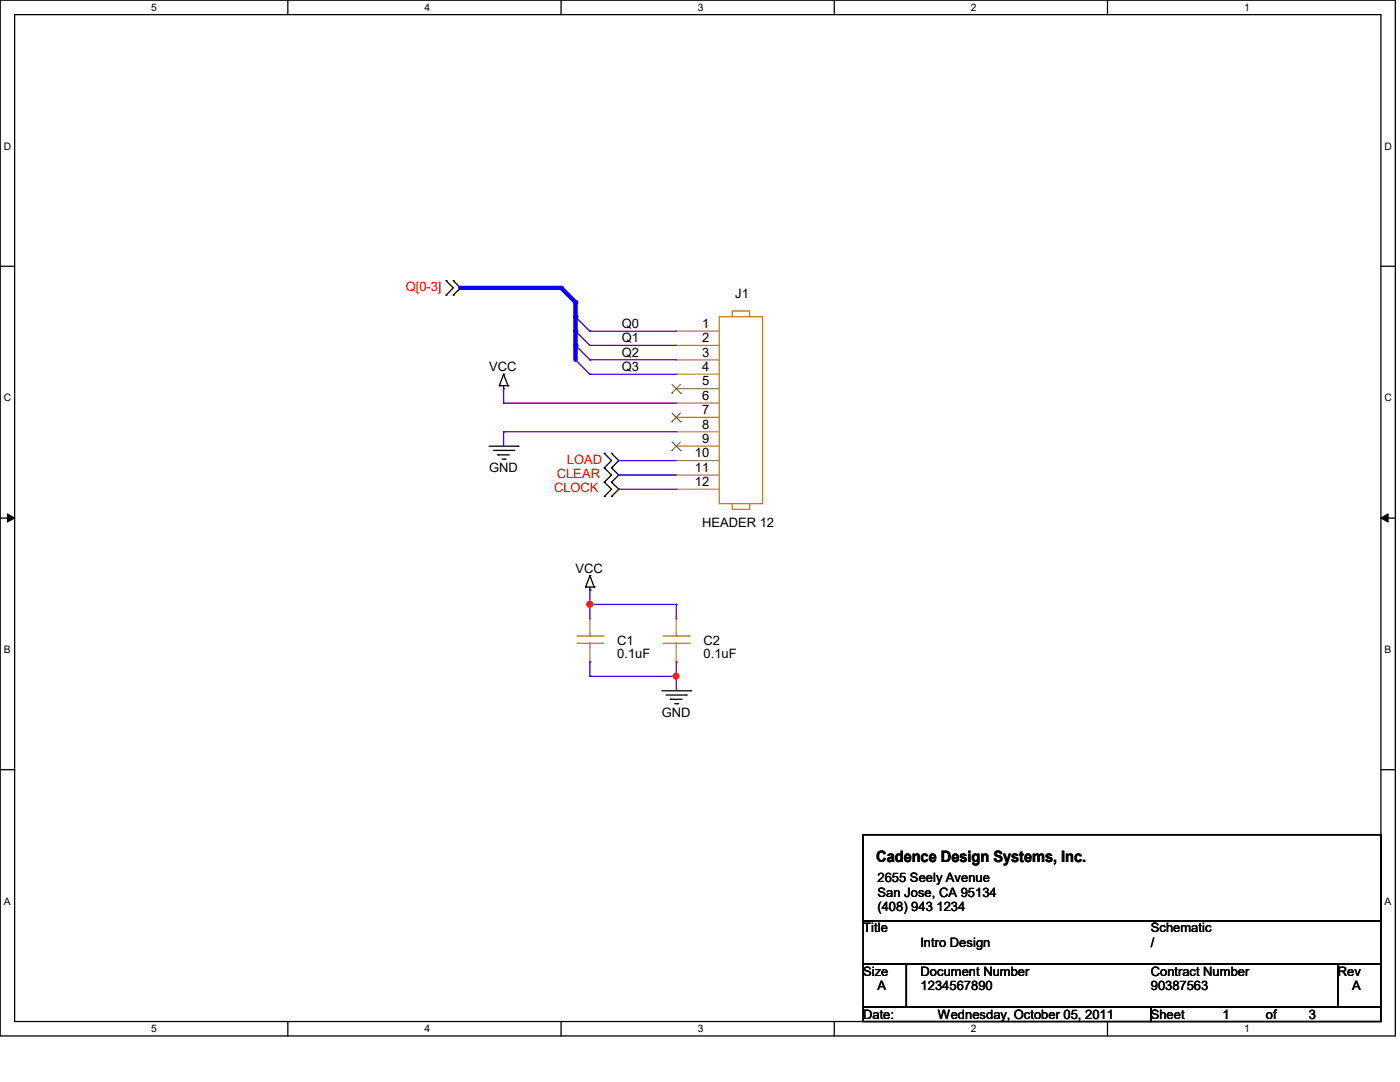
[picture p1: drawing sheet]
<svg xmlns="http://www.w3.org/2000/svg" width="279mm" height="216mm" viewBox="0 0 279 216" stroke-linecap="round" stroke-linejoin="round" font-family="sans-serif">
<path d="M0 0h278.5v206.7h-278.5zM2.9 2.9h272.7v200.9h-272.7z" fill="none" stroke="#000" stroke-width=".25"/>
<g fill="#fff">
<path d="M30.2 .3h1.1v2.3h-1.1z"/>
<path d="M30.2 204.1h1.1v2.3h-1.1z"/>
</g>
<path d="M57.4 0v2.9M57.4 203.8v2.9" fill="none" stroke="#000" stroke-width=".25"/>
<g fill="#fff">
<path d="M84.7 .3h1.1v2.3h-1.1z"/>
<path d="M84.7 204.1h1.1v2.3h-1.1z"/>
</g>
<path d="M112 0v2.9M112 203.8v2.9" fill="none" stroke="#000" stroke-width=".25"/>
<g fill="#fff">
<path d="M139.2 .3h1.1v2.3h-1.1z"/>
<path d="M139.2 204.1h1.1v2.3h-1.1z"/>
</g>
<path d="M166.5 0v2.9M166.5 203.8v2.9" fill="none" stroke="#000" stroke-width=".25"/>
<g fill="#fff">
<path d="M193.8 .3h1.1v2.3h-1.1z"/>
<path d="M193.8 204.1h1.1v2.3h-1.1z"/>
</g>
<path d="M221 0v2.9M221 203.8v2.9" fill="none" stroke="#000" stroke-width=".25"/>
<g fill="#fff">
<path d="M248.3 .3h1.1v2.3h-1.1z"/>
<path d="M248.3 204.1h1.1v2.3h-1.1z"/>
<path d="M.8 28h1.4v2.3h-1.4z"/>
<path d="M276.3 28h1.4v2.3h-1.4z"/>
<path d="M.8 78.2h1.4v2.3h-1.4z"/>
<path d="M276.3 78.2h1.4v2.3h-1.4z"/>
</g>
<path d="M0 53.1h2.9M275.6 53.1h2.9" fill="none" stroke="#000" stroke-width=".25"/>
<g fill="#fff">
<path d="M.8 128.5h1.3v2.2h-1.3z"/>
<path d="M276.3 128.5h1.3v2.2h-1.3z"/>
</g>
<path d="M0 103.4h2.9M275.6 103.4h2.9" fill="none" stroke="#000" stroke-width=".25"/>
<path d="M1.5 102.5l1.4 .9-1.4 .8zM275.6 103.4l1.4-.9v1.7z" fill="#000" stroke="#000" stroke-width=".2"/>
<g fill="#fff">
<path d="M.8 178.7h1.3v2.2h-1.3z"/>
<path d="M276.3 178.7h1.3v2.2h-1.3z"/>
</g>
<g fill="none" stroke="#000" stroke-width=".25">
<path d="M89 56h.1M89 58.9h.1M89 56l1.5 1.4-1.5 1.5M90.5 58.9h.1M90.5 56h.1M90.5 56l1.4 1.4-1.4 1.5M99.7 77h.1M99.7 77h1.7M100.5 77.6h.1M100.5 74.7h.1M100.5 77v.6M100.5 74.7l-.8 2.3"/>
<path d="M100.5 74.7l.9 2.3M101.4 77h.1M97.6 89h5.8M98.5 89.9h4M99.4 90.8h.1M99.4 90.8h2.2M100.2 91.6h.6M100.8 91.6h.1M102.5 89.9h.1M103.4 89h.1M120.6 90.5h.1M120.6 93.3h.1"/>
<path d="M120.6 96.2h.1M120.6 99.1h.1M120.6 90.5l1.4 1.4-1.4 1.4M120.6 93.3l1.4 1.5-1.4 1.4M120.6 96.2l1.4 1.4-1.4 1.5M122 93.3h.1M122 90.5h.1M122 96.2h.1M122 99.1h.1M122 90.5l1.5 1.4-1.5 1.4M122 93.3l1.5 1.5-1.5 1.4M122 96.2l1.5 1.4-1.5 1.5"/>
<path d="M116.9 117.1h.1M116.9 117.1h1.7M117.7 117.7h.1M117.7 114.9h.1M117.7 117.1v.6M117.7 114.9l-.8 2.2M117.7 114.9l.9 2.2M118.6 117.1h.1M132.1 137.8h5.7M132.9 138.7h4M133.8 139.5h.1M133.8 139.5h2.3"/>
<path d="M136.9 138.7h.1M137.8 137.8h.1M0 153.6h2.9M134.7 140.4h.6M135.3 140.4h.1M275.6 153.6h2.9M172.3 166.5h103.3v17.2h-103.3zM172.3 183.7h103.3v8.7h-103.3zM172.3 192.4h8.6v8.6h-8.6zM180.9 192.4h86.1v8.6h-86.1zM267 192.4h8.6v8.6h-8.6zM172.3 201h57.4v2.8h-57.4z"/>
<path d="M229.7 201h45.9v2.8h-45.9z"/>
</g>
<path d="M114.9 63.2h.1M114.9 66.1h.1M114.9 68.9h.1M114.9 71.8h.1M114.9 63.2l2.8 2.9M114.9 66.1l2.8 2.8M114.9 68.9l2.8 2.9M114.9 71.8l2.8 2.9" fill="none" stroke="#4200ff" stroke-width=".25"/>
<g fill="none" stroke="#cc8006" stroke-width=".25">
<path d="M143.6 63.2h8.6v37.3h-8.6zM146.1 63.2v-1.1h3.5v1.1M146.1 100.5v1.1h3.5v-1.1M115.1 128.4h5.2M115.1 126.9h5.2M117.7 126.9h.1M117.7 128.4h.1M117.7 126.3v.6M117.7 128.4v.8M120.3 128.4h.1M120.3 126.9h.1M132.4 128.4h5.1"/>
<path d="M132.4 126.9h5.1M135 126.9h.1M135 128.4h.1M135 126.3v.6M135 128.4v.8M137.5 128.4h.1M137.5 126.9h.1"/>
</g>
<g fill="none" stroke="#a84" stroke-width=".25">
<path d="M135 66.1h.1M135 68.9h.1M135 71.8h.1M135 74.7h.1M135 77.6h.1M135 66.1h8.6M135 68.9h8.6M135 71.8h8.6M135 74.7h8.6M135 77.6h8.6M135 80.4h.1M135 83.3h.1"/>
<path d="M135 86.1h.1M135 89h.1M135 91.9h.1M135 94.8h.1M135 97.6h.1M135 80.4h8.6M135 83.3h8.6M135 86.1h8.6M135 89h8.6M135 91.9h8.6M135 94.8h8.6M135 97.6h8.6"/>
<path d="M117.7 123.5h.1M117.7 132.1h.1M117.7 123.5v2.8M117.7 129.2v2.9M135 123.5h.1M135 132.1h.1M135 123.5v2.8M135 129.2v2.9"/>
</g>
<path d="M134.1 78.4h.1M134.1 76.7l1.7 1.7M135.8 76.7l-1.7 1.7M135.8 78.4h.1M134.1 84.2h.1M134.1 89.9h.1M134.1 82.4l1.7 1.8M134.1 88.2l1.7 1.7M135.8 82.4l-1.7 1.8M135.8 88.2l-1.7 1.7M135.8 84.2h.1M135.8 89.9h.1" fill="none" stroke="#804000" stroke-width=".2"/>
<path d="M112 57.4l2.9 2.9" fill="none" stroke="#00f" stroke-width=".85"/>
<circle cx="112" cy="57.4" r=".42" fill="#00f"/>
<path d="M114.9 60.3v2.9" fill="none" stroke="#00f" stroke-width=".85"/>
<circle cx="114.9" cy="60.3" r=".42" fill="#00f"/>
<path d="M114.9 68.9v2.9" fill="none" stroke="#00f" stroke-width=".85"/>
<circle cx="114.9" cy="68.9" r=".42" fill="#00f"/>
<path d="M114.9 63.2v2.9" fill="none" stroke="#00f" stroke-width=".85"/>
<circle cx="114.9" cy="63.2" r=".42" fill="#00f"/>
<path d="M114.9 66.1v2.8" fill="none" stroke="#00f" stroke-width=".85"/>
<circle cx="114.9" cy="66.1" r=".42" fill="#00f"/>
<g fill="none" stroke="#4200ff" stroke-width=".25">
<path d="M100.5 77.6h.1M100.5 77.6v2.8M117.7 66.1h.1M117.7 68.9h.1M117.7 71.8h.1M117.7 74.7h.1M117.7 66.1h17.3M117.7 68.9h17.3M117.7 71.8h17.3M117.7 74.7h17.3M100.5 80.4h.1M100.5 86.1h.1"/>
<path d="M100.5 80.4h34.5M100.5 86.1v2.9M100.5 86.1h34.5M123.5 91.9h.1M123.5 94.8h.1M123.5 97.6h.1M123.5 91.9h11.5M123.5 94.8h11.5M123.5 97.6h11.5M117.7 117.7h.1M117.7 117.7v5.8M117.7 120.6h.1"/>
<path d="M117.7 132.1h.1M117.7 135h.1M117.7 120.6h17.3M117.7 132.1v2.9M117.7 135h17.3M135 120.6h.1M135 135h.1M135 132.1h.1M135 120.6v2.9M135 132.1v5.7"/>
</g>
<g fill="#f00" stroke="#f00" stroke-width=".25">
<circle cx="117.7" cy="120.6" r=".56"/>
<circle cx="134.9" cy="134.9" r=".55"/>
</g>
<path d="M91.9 57.4h20.1" fill="none" stroke="#00f" stroke-width=".85"/>
<circle cx="91.9" cy="57.4" r=".42" fill="#00f"/>
<g fill="#f00" stroke="#f00" stroke-width=".25">
<circle cx="117.7" cy="120.6" r=".56"/>
<circle cx="134.9" cy="134.9" r=".55"/>
</g>
<text font-size="3.1" x="174.8" y="172">Cadence Design Systems, Inc.</text>
<g font-size="2.6" fill="#f00">
<text x="81" y="58.1">Q[0-3]</text>
<text x="111.1" y="95.4">CLEAR</text>
<text x="113.2" y="92.5">LOAD</text>
<text x="110.6" y="98.3">CLOCK</text>
</g>
<g font-size="2.6">
<text x="146.7" y="59.5">J1</text>
<text x="124.1" y="65.5">Q0</text>
<text x="140.1" y="65.4">1</text>
<text x="124.1" y="68.3">Q1</text>
<text x="124.1" y="71.2">Q2</text>
<text x="140.1" y="68.3">2</text>
<text x="140.1" y="71.2">3</text>
<text x="97.6" y="74.1">VCC</text>
<text x="124.1" y="74.1">Q3</text>
<text x="140.1" y="74">4</text>
<text x="140.1" y="76.9">5</text>
<text x="140.1" y="79.8">6</text>
<text x="140.1" y="82.6">7</text>
<text x="140.1" y="85.5">8</text>
<text x="140.1" y="88.4">9</text>
<text x="97.6" y="94.2">GND</text>
<text x="138.7" y="91.3">10</text>
<text x="138.7" y="94.1">11</text>
<text x="138.7" y="97">12</text>
<text x="140.1" y="105.1">HEADER 12</text>
<text x="114.8" y="114.3">VCC</text>
<text x="123.2" y="128.7">C1</text>
<text x="123.2" y="131.2">0.1uF</text>
<text x="140.4" y="128.7">C2</text>
<text x="140.4" y="131.2">0.1uF</text>
<text x="132.1" y="143">GND</text>
<text x="175.1" y="176">2655 Seely Avenue</text>
<text x="175.1" y="178.9">San Jose, CA 95134</text>
<text x="175.1" y="181.8">(408) 943 1234</text>
<text x="172.3" y="186.1">Title</text>
<text x="183.7" y="188.9">Intro Design</text>
<text x="229.7" y="186.1">Schematic</text>
<text x="229.7" y="188.9">/</text>
<text x="172.3" y="194.7">Size</text>
<text x="175.1" y="197.6">A</text>
<text x="183.7" y="194.7">Document Number</text>
<text x="183.7" y="197.6">1234567890</text>
<text x="229.7" y="194.7">Contract Number</text>
<text x="229.7" y="197.6">90387563</text>
<text x="267" y="194.7">Rev</text>
<text x="269.8" y="197.6">A</text>
<text x="172.3" y="203.3">Date:</text>
<text x="187.2" y="203.3">Wednesday, October 05, 2011</text>
<text x="229.7" y="203.3">Sheet</text>
<text x="244" y="203.3">1</text>
<text x="252.6" y="203.3">of</text>
<text x="261.2" y="203.3">3</text>
</g>
<g font-size="2.1">
<text x="30.2" y="2.2">5</text>
<text x="84.7" y="2.2">4</text>
<text x="139.2" y="2.2">3</text>
<text x="193.8" y="2.2">2</text>
<text x="248.3" y="2.2">1</text>
<text x=".8" y="29.8">D</text>
<text x="276.3" y="29.8">D</text>
<text x=".8" y="80.1">C</text>
<text x="276.3" y="80.1">C</text>
<text x=".8" y="130.3">B</text>
<text x="276.3" y="130.3">B</text>
<text x=".8" y="180.5">A</text>
<text x="276.3" y="180.5">A</text>
<text x="30.2" y="206">5</text>
<text x="84.7" y="206">4</text>
<text x="139.2" y="206">3</text>
<text x="193.8" y="206">2</text>
<text x="248.3" y="206">1</text>
</g>
</svg>
